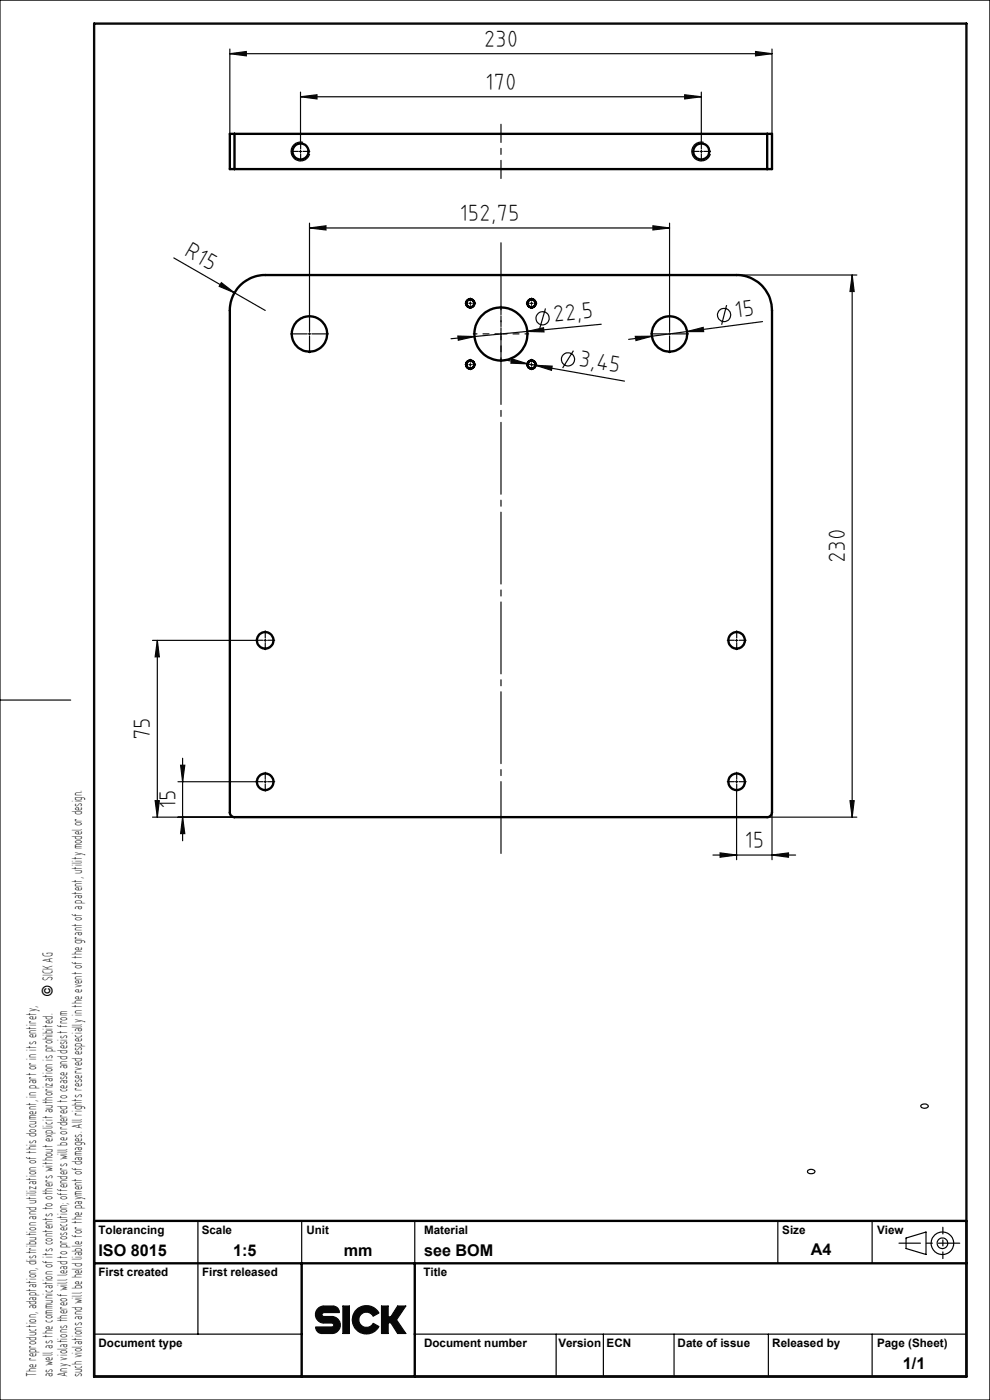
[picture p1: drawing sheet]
<svg xmlns="http://www.w3.org/2000/svg" width="210mm" height="297mm" viewBox="0 0 210 297" stroke-linecap="round" stroke-linejoin="round" font-family="sans-serif">
<g fill="none" stroke="#000" stroke-width=".25">
<path d="M42 259v9M64 259v9.1M88 259v9M165 259v9M185 259v9M42 268.1v14.9M192.2 262.6l4.2-1.2v4.7l-4.2-1.2zM20 283h44M88 283h117M118 283v9M128 283v9M143 283v9"/>
<path d="M163 283v9M185 283v9"/>
<circle cx="199.9" cy="263.7" r="1.13"/>
<circle cx="199.9" cy="263.7" r="2.39"/>
</g>
<path d="M0 0h210v297h-210zM0 148.5h15M67.3 277.7l.5-.4 .7-.2h2.3a1.4 1.4 0 0 1 1.2 1.3l-3.5 .1a.42 .42 0 0 0-.2 .5 .42 .42 0 0 0 .4 .3h1.7a1.8 1.8 0 0 1 1.8 1.8 1.8 1.8 0 0 1-1.8 1.8h-2.2a1.4 1.4 0 0 1-1.2-1.4h3.6a.42 .42 0 0 0 .2-.5 .42 .42 0 0 0-.4-.3h-1.7a1.8 1.8 0 0 1-1.6-1.1 1.8 1.8 0 0 1 .2-1.9zM72.7 277.1h1.4v5.8h-1.4zM75.7 277.8a3 3 0 0 1 4.7 .7l-1.2 .7a1.61 1.61 0 0 0-2.5-.5 1.61 1.61 0 0 0 0 2.5 1.61 1.61 0 0 0 2.5-.5l1.2 .7a3 3 0 0 1-4.5 1 3 3 0 0 1-.2-4.6zM80.9 277.1h1.4v2.3h.6l1.4-2.3h1.8l-2 2.9 2 2.9h-1.8l-1.4-2.3h-.6v2.3h-1.4z" fill="none" stroke="#0a0605" stroke-width=".25"/>
<path d="M200 267v-6.6" fill="none" stroke="#000" stroke-width=".25" stroke-dasharray="15.2 1.3 1.3 1.3" stroke-dashoffset="13.8"/>
<path d="M190.7 263.7h12.9" fill="none" stroke="#000" stroke-width=".25" stroke-dasharray="15.2 1.3 1.3 1.3" stroke-dashoffset="10.7"/>
<path d="M20 259h185v33h-185zM20 268h185M64 268v24M88 268v24" fill="none" stroke="#000" stroke-width=".5"/>
<path d="M20 5h185v287h-185z" fill="none" stroke="#0a0605" stroke-width=".5"/>
<path d="M67.5 277.5l-.4 .6-.2 .5 .1 .9 .3 .6 .5 .4 .7 .2h2.1l.2 .5-.3 .3h-3.5l.2 .8 .5 .4 .4 .2 2.8-.1a1.8 1.8 0 0 0 1.3-2 1.8 1.8 0 0 0-1.8-1.5h-1.8l-.3-.2v-.3l.4-.4h3.3l-.1-.6-.5-.5-.6-.2h-2.3zM72.7 277.1v5.8h1.4v-5.8zM75.6 277.9a2.99 2.99 0 0 0 .4 4.5 2.99 2.99 0 0 0 4.4-1l-1.2-.7-.4 .5a1.62 1.62 0 0 1-2.4-.3 1.62 1.62 0 0 1 .5-2.3 1.62 1.62 0 0 1 2.3 .6l1.2-.7a2.97 2.97 0 0 0-4.8-.6zM80.9 277.1v5.8h1.4v-2.3h.6l1.4 2.3h1.8l-2-2.9 2-2.9h-1.8l-1.4 2.3h-.6v-2.3z" fill-rule="evenodd" fill="#0a0605"/>
<g fill="none" stroke="#0a0605" stroke-width=".25">
<path d="M48.8 11.4l3.4-.5v.9zM48.8 10.4v18M48.8 11.4h115M63.7 19.5v10.7M148.8 19.5v10.7M160.3 10.9l3.5 .5-3.5 .4zM163.8 10.4v18M63.5 32.1h.5M63.7 31.9v.5M63.7 20.5l3.5-.4v.9zM63.7 20.5h85.1M145.2 20.1l3.6 .4-3.6 .5z"/>
<path d="M148.5 32.1h.5M148.8 31.9v.5M36.9 54.7l12.8 7.4M47 60l2.7 2.1-3.2-1.4zM65.7 48.4l3.4-.5v.9zM65.7 47.3v19.5M65.7 48.4h76.3M138.5 47.9l3.5 .5-3.5 .4zM142 47.3v19.5M156.2 58.3h25.6M180.8 58.3v115.1M180.8 58.3l.4 3.5h-.9z"/>
<path d="M49.7 62.1l6.6 3.8M65.4 70.8h.5M65.7 70.6v.5M97.1 71.3l3.5 .1-3.4 .8zM99.5 64.3h.5M99.5 77.4h.5M99.8 64.1v.5M99.8 77.1v.5M100.6 71.4l-4.9 .5M106 70.8h.5M106.3 70.6v.5M107 76.3l4.9 .9"/>
<path d="M108.5 76.1l3.4 1.1-3.5-.2zM111.9 70.3l3.4-.8 .1 .9zM111.9 77.2l1.7 .3M112.5 64.3h.5M112.5 77.4h.5M112.7 64.1v.5M112.7 77.1v.5M113.6 77.5l18.9 3.4M113.6 77.5l3.5 .2-.1 .9zM115.7 65.4l-1.2 4.2M121.6 74.4l-2.3 3.7M127.5 68.8l-26.9 2.6"/>
<path d="M134.8 71.4l3.5-.1-3.4 .9zM138.3 71.3l-4.9 .7M141.8 70.8h.5M142 70.6v.5M145.7 70.3l3.5-.8 .1 .8zM145.7 70.3l-7.4 1M154.1 64.7l-1 4.2M161.7 68.2l-16 2.1M32.3 135.9h22M33.4 135.9l.4 3.4h-.9zM33.4 135.9v37.5M56 135.9h.5"/>
<path d="M56.3 135.6v.5M156 135.9h.5M156.2 135.6v.5M32.3 173.4h17.4M32.9 169.9h.9l-.4 3.5zM37.7 165.8h16.6M38.3 162.3h.9l-.5 3.5zM38.7 173.4l.5 3.4h-.9zM38.7 160.9v17.5M56 165.8h.5M56.3 165.6v.5M156 165.8h.5"/>
<path d="M156.2 167.8v14.6M156.2 165.6v.5M162.7 173.4h19.1M163.8 172.4v10M180.3 169.9h.9l-.4 3.5zM151.2 181.4h17.6M152.8 180.9l3.4 .5-3.4 .5zM163.8 181.4l3.5-.5v1z"/>
<circle cx="115.1" cy="67.5" r="1.4"/>
<circle cx="120.5" cy="76.2" r="1.39"/>
<circle cx="153.6" cy="66.8" r="1.4"/>
</g>
<path d="M64.3 30.2a2 2 0 0 0-2.5 1.4 2 2 0 0 0 1.4 2.5 2 2 0 0 0 2.5-1.4M149.3 30.2a2 2 0 0 0-2.5 1.4 2 2 0 0 0 1.4 2.5 2 2 0 0 0 2.5-1.4M195.3 234.5a.97 .97 0 0 1 1.6 .2 .88 .88 0 0 1-.8 .4 .88 .88 0 0 1-.8-.6zM171.4 248.3a.94 .94 0 0 1 1.5 .3 .98 .98 0 0 1-1.6 0z" fill="none" stroke="#000" stroke-width=".25"/>
<g fill="none" stroke="#0a0605" stroke-width=".25" stroke-dasharray="15.2 1.3 1.3 1.3">
<path d="M63.3 32.1h-1.5M63.8 31.6v-1.4M63.8 32.6v1.5M64.3 32.1h1.4M148.3 32.1h-1.5M148.8 31.6v-1.4M148.8 32.6v1.5M149.3 32.1h1.4M65.2 70.8h-3.5M65.7 70.3v-3.5M65.7 71.3v3.5M66.2 70.8h3.5"/>
<path d="M99.3 64.3h-.6M99.3 77.3h-.6M99.8 63.8v-.6M99.8 64.8v.6M99.8 76.8v-.6M99.8 77.8v.6M100.3 64.3h.6M100.3 77.3h.6M112.3 64.3h-.6M112.3 77.3h-.6M112.8 63.8v-.6M112.8 64.8v.6"/>
<path d="M112.8 76.8v-.6M112.8 77.8v.6M113.3 64.3h.6M113.3 77.3h.6M141.5 70.8h-3.5M142 70.3v-3.5M142 71.3v3.5M142.5 70.8h3.5M55.8 135.8h-1.5M56.3 135.3v-1.5M56.3 136.3v1.5M56.8 135.8h1.5"/>
<path d="M155.8 135.8h-1.5M156.3 135.3v-1.5M156.3 136.3v1.5M156.8 135.8h1.5M55.8 165.8h-1.5M56.3 165.3v-1.5M56.3 166.3v1.5M56.8 165.8h1.5M155.8 165.8h-1.5M156.3 165.3v-1.5M156.3 166.3v1.5M156.8 165.8h1.5"/>
</g>
<path d="M106.3 26.4v11.5" fill="none" stroke="#0a0605" stroke-width=".25" stroke-dasharray="15.2 1.3 1.3 1.3" stroke-dashoffset="11.4"/>
<path d="M106.3 181.4v-130.2" fill="none" stroke="#0a0605" stroke-width=".25" stroke-dasharray="15.2 1.3 1.3 1.3" stroke-dashoffset="-.4"/>
<path d="M105.8 70.8h-5.4M106.3 70.3v-5.3M106.3 71.3v5.4M106.8 70.8h5.3" fill="none" stroke="#0a0605" stroke-width=".25" stroke-dasharray="15.2 1.3 1.3 1.3" stroke-dashoffset="14.5"/>
<g fill="#0a0605">
<path d="M47 60l2.7 2.1-3.2-1.4z"/>
<path d="M65.7 48.4l3.4-.5v.9zM138.5 47.9l3.5 .5-3.5 .4zM63.7 20.5l3.5-.4v.9zM145.2 20.1l3.6 .4-3.6 .5zM48.8 11.4l3.4-.5v.9zM160.3 10.9l3.5 .5-3.5 .4z"/>
<path d="M97.1 71.3l.1 .9 3.4-.8zM111.9 70.3l3.5 .1-.1-.9z"/>
<path d="M134.8 71.4l.1 .8 3.4-.9zM145.7 70.3h3.6l-.1-.8z"/>
<path d="M32.9 169.9h.9l-.4 3.5zM33.4 135.9l.4 3.4h-.9zM38.7 173.4l.5 3.4h-.9zM38.3 162.3h.9l-.5 3.5z"/>
<path d="M180.8 58.3l.4 3.5h-.9zM180.3 169.9h.9l-.4 3.5z"/>
<path d="M108.5 76.1l-.1 .9 3.5 .2zM113.6 77.5l3.4 1.1 .1-.9z"/>
<path d="M152.8 180.9l3.4 .5-3.4 .5zM163.8 181.4l3.5-.5v1z"/>
</g>
<g fill="none" stroke="#000" stroke-width=".5">
<path d="M49.7 28.4h-.9v7.5h.9M49.7 28.4v7.5M49.7 28.4h113M49.7 35.9h113M162.7 28.4h1.1v7.5h-1.1M162.7 28.4v7.5M50.9 60.5a7.5 7.5 0 0 1 5.4-2.2h99.9a7.5 7.5 0 0 1 7.6 7.6v106.5a1.02 1.02 0 0 1-1.1 1h-113a.96 .96 0 0 1-.9-1v-106.5a7.5 7.5 0 0 1 2.1-5.4z"/>
<circle cx="63.7" cy="32.1" r="1.7"/>
<circle cx="148.7" cy="32.1" r="1.71"/>
<circle cx="65.7" cy="70.9" r="3.8"/>
<circle cx="99.7" cy="77.3" r=".86"/>
<circle cx="99.7" cy="77.3" r=".87"/>
<circle cx="99.7" cy="64.4" r=".87"/>
<circle cx="99.8" cy="64.3" r=".86"/>
<circle cx="106.3" cy="70.9" r="5.6"/>
<circle cx="112.7" cy="77.4" r=".85"/>
<circle cx="112.7" cy="64.4" r=".86"/>
<circle cx="112.7" cy="77.3" r=".86"/>
<circle cx="112.8" cy="64.3" r=".85"/>
<circle cx="142" cy="70.9" r="3.8"/>
<circle cx="56.2" cy="135.9" r="1.75"/>
<circle cx="156.2" cy="135.9" r="1.76"/>
<circle cx="56.2" cy="165.9" r="1.75"/>
<circle cx="156.2" cy="165.8" r="1.76"/>
</g>
<g font-size="5" fill="#0a0605">
<text x="102.6" y="9.9">230</text>
<text x="102.9" y="19">170</text>
<text x="97.5" y="46.8">152,75</text>
<text x="38.8" y="54.1" transform="rotate(30 38.8 54.1)">R15</text>
<text x="117.5" y="68.3" transform="rotate(-6 117.5 68.3)">22,5</text>
<text x="156" y="67.5" transform="rotate(-8 156 67.5)">15</text>
<text x="122.6" y="77.6" transform="rotate(10 122.6 77.6)">3,45</text>
<text x="179.3" y="119.5" transform="rotate(-90 179.3 119.5)">230</text>
<text x="31.9" y="157" transform="rotate(-90 31.9 157)">75</text>
<text x="37.3" y="171.7" transform="rotate(-90 37.3 171.7)">15</text>
<text x="157.9" y="179.9">15</text>
</g>
<g font-size="3.4">
<text x="20.9" y="266.5">ISO 8015</text>
<text x="49.4" y="266.4">1:5</text>
<text x="72.9" y="266.4">mm</text>
<text x="89.9" y="266.4">see BOM</text>
<text x="172" y="266.3">A4</text>
<text x="191.5" y="290.4">1/1</text>
</g>
<text font-size="3.2" x="11.2" y="211.3" transform="rotate(-90 11.2 211.3)">© SICK AG</text>
<g font-size="3.1">
<text x="7.8" y="292.2" transform="rotate(-90 7.8 292.2)">The reproduction, adaptation, distribution and utilization of this document, in part or in its entirety,</text>
<text x="11.2" y="292.2" transform="rotate(-90 11.2 292.2)">as well as the communication of its contents to others without explicit authorization is prohibited.</text>
<text x="14.3" y="292.2" transform="rotate(-90 14.3 292.2)">Any violations thereof will lead to prosecution; offenders will be ordered to cease and desist from</text>
<text x="17.5" y="292.2" transform="rotate(-90 17.5 292.2)">such violations and will be held liable for the payment of damages. All rights reserved especially in the event of the grant of a patent, utility model or design.</text>
</g>
<g font-size="2.5">
<text x="20.9" y="261.7">Tolerancing</text>
<text x="42.8" y="261.7">Scale</text>
<text x="65" y="261.7">Unit</text>
<text x="89.9" y="261.7">Material</text>
<text x="165.9" y="261.7">Size</text>
<text x="186" y="261.7">View</text>
<text x="20.9" y="270.7">First created</text>
<text x="42.9" y="270.7">First released</text>
<text x="89.8" y="270.7">Title</text>
<text x="20.9" y="285.7">Document type</text>
<text x="89.9" y="285.7">Document number</text>
<text x="118.4" y="285.7">Version</text>
<text x="128.7" y="285.7">ECN</text>
<text x="143.7" y="285.7">Date of issue</text>
<text x="163.8" y="285.7">Released by</text>
<text x="186" y="285.7">Page (Sheet)</text>
</g>
</svg>
